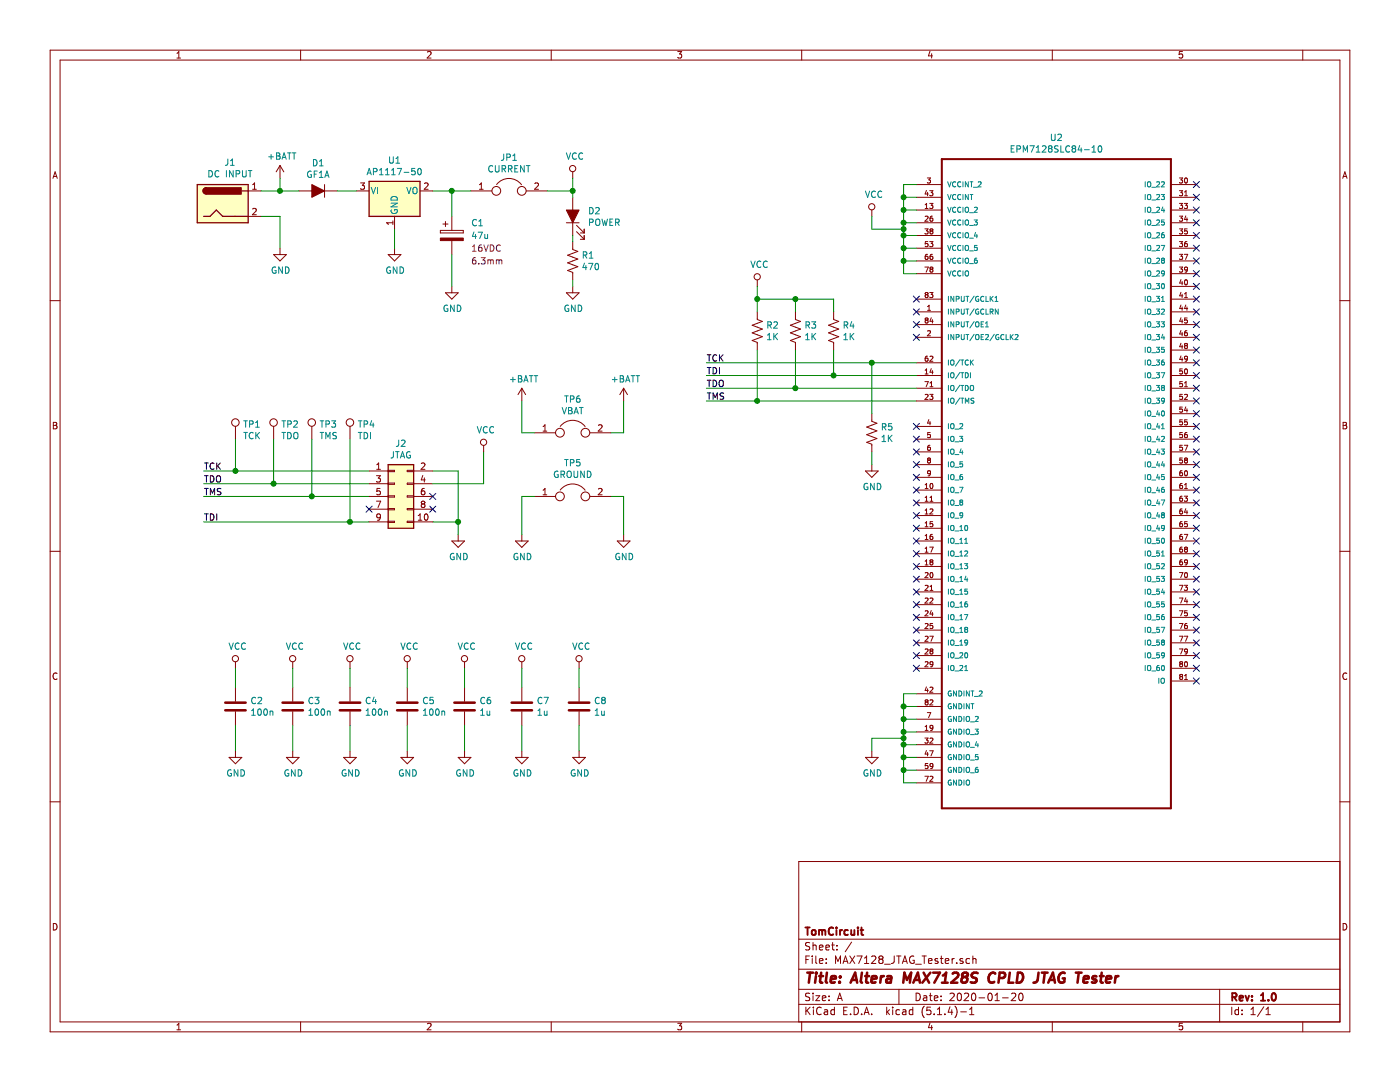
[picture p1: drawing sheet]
EESchema Schematic File Version 4
LIBS:MAX7128_JTAG_Tester-cache
EELAYER 30 0
EELAYER END
$Descr A 11000 8500
encoding utf-8
Sheet 1 1
Title "Altera MAX7128S CPLD JTAG Tester"
Date "2020-01-20"
Rev "1.0"
Comp "TomCircuit"
Comment1 ""
Comment2 ""
Comment3 ""
Comment4 ""
$EndDescr
$Comp
L EPM7128SLC84-10:EPM7128SLC84-10 U2
U 1 1
P 8300 3650
F 0 "U2" H 8300 6220 50  0000 C CNN
F 1 "EPM7128SLC84-10" H 8300 6129 50  0000 C CNN
F 2 "MAX7128_JTAG_Tester:284-5756-00-1102" H 8300 3650 50  0001 L BNN
F 3 "ALTERA" H 8300 3650 50  0001 L BNN
F 4 "PLCC-84" H 8300 3650 50  0001 L BNN "Field4"
F 5 "EPM7128SLC84-10" H 8300 3650 50  0001 L BNN "Field5"
F 6 "51R0528" H 8300 3650 50  0001 L BNN "Field6"
F 7 "1772141" H 8300 3650 50  0001 L BNN "Field7"
	1    8300 3650
	1    0    0    -1  
$EndComp
$Comp
L Connector_Generic:Conn_02x05_Odd_Even J2
U 1 1
P 3100 3900
F 0 "J2" H 3150 4317 50  0000 C CNN
F 1 "JTAG" H 3150 4226 50  0000 C CNN
F 2 "Connectors_Samtec:SDL-110-X-XX_2x05" H 3100 3900 50  0001 C CNN
F 3 "~" H 3100 3900 50  0001 C CNN
	1    3100 3900
	1    0    0    -1  
$EndComp
$Comp
L Device:LED_ALT D2
U 1 1
P 4500 1700
F 0 "D2" V 4539 1582 50  0000 R CNN
F 1 "POWER" V 4448 1582 50  0000 R CNN
F 2 "LEDs:LED_0805_HandSoldering" H 4500 1700 50  0001 C CNN
F 3 "~" H 4500 1700 50  0001 C CNN
	1    4500 1700
	0    -1   -1   0   
$EndComp
$Comp
L Device:R_US R5
U 1 1
P 6850 3400
F 0 "R5" H 6918 3446 50  0000 L CNN
F 1 "1K" H 6918 3355 50  0000 L CNN
F 2 "Resistors_SMD:R_0805_HandSoldering" V 6890 3390 50  0001 C CNN
F 3 "~" H 6850 3400 50  0001 C CNN
	1    6850 3400
	1    0    0    -1  
$EndComp
$Comp
L Device:C C2
U 1 1
P 1850 5550
F 0 "C2" H 1965 5596 50  0000 L CNN
F 1 "100n" H 1965 5505 50  0000 L CNN
F 2 "Capacitors_SMD:C_0603_HandSoldering" H 1888 5400 50  0001 C CNN
F 3 "~" H 1850 5550 50  0001 C CNN
	1    1850 5550
	1    0    0    -1  
$EndComp
$Comp
L Device:R_US R4
U 1 1
P 6550 2600
F 0 "R4" H 6618 2646 50  0000 L CNN
F 1 "1K" H 6618 2555 50  0000 L CNN
F 2 "Resistors_SMD:R_0805_HandSoldering" V 6590 2590 50  0001 C CNN
F 3 "~" H 6550 2600 50  0001 C CNN
	1    6550 2600
	1    0    0    -1  
$EndComp
$Comp
L Device:R_US R3
U 1 1
P 6250 2600
F 0 "R3" H 6318 2646 50  0000 L CNN
F 1 "1K" H 6318 2555 50  0000 L CNN
F 2 "Resistors_SMD:R_0805_HandSoldering" V 6290 2590 50  0001 C CNN
F 3 "~" H 6250 2600 50  0001 C CNN
	1    6250 2600
	1    0    0    -1  
$EndComp
$Comp
L Device:R_US R2
U 1 1
P 5950 2600
F 0 "R2" H 6018 2646 50  0000 L CNN
F 1 "1K" H 6018 2555 50  0000 L CNN
F 2 "Resistors_SMD:R_0805_HandSoldering" V 5990 2590 50  0001 C CNN
F 3 "~" H 5950 2600 50  0001 C CNN
	1    5950 2600
	1    0    0    -1  
$EndComp
Wire Wire Line
	7200 2850 6850 2850
Wire Wire Line
	6850 2850 6850 3250
Wire Wire Line
	7200 2950 6550 2950
Wire Wire Line
	6550 2950 6550 2750
Wire Wire Line
	7200 3050 6250 3050
Wire Wire Line
	6250 3050 6250 2750
Wire Wire Line
	7200 3150 5950 3150
Wire Wire Line
	5950 3150 5950 2750
Wire Wire Line
	6850 2850 5550 2850
Connection ~ 6850 2850
Wire Wire Line
	5550 2950 6550 2950
Connection ~ 6550 2950
Wire Wire Line
	6250 3050 5550 3050
Connection ~ 6250 3050
Wire Wire Line
	5950 3150 5550 3150
Connection ~ 5950 3150
$Comp
L power:GND #PWR014
U 1 1
P 6850 3650
F 0 "#PWR014" H 6850 3400 50  0001 C CNN
F 1 "GND" H 6855 3477 50  0000 C CNN
F 2 "" H 6850 3650 50  0001 C CNN
F 3 "" H 6850 3650 50  0001 C CNN
	1    6850 3650
	1    0    0    -1  
$EndComp
Wire Wire Line
	6850 3550 6850 3650
Wire Wire Line
	6550 2450 6550 2350
Wire Wire Line
	6550 2350 6250 2350
Wire Wire Line
	6250 2350 6250 2450
Wire Wire Line
	6250 2350 5950 2350
Wire Wire Line
	5950 2350 5950 2450
Connection ~ 6250 2350
Wire Wire Line
	5950 2350 5950 2250
Connection ~ 5950 2350
$Comp
L power:VCC #PWR05
U 1 1
P 5950 2250
F 0 "#PWR05" H 5950 2100 50  0001 C CNN
F 1 "VCC" H 5967 2423 50  0000 C CNN
F 2 "" H 5950 2250 50  0001 C CNN
F 3 "" H 5950 2250 50  0001 C CNN
	1    5950 2250
	1    0    0    -1  
$EndComp
Text Label 5550 2850 0    50   ~ 0
TCK
Text Label 5550 2950 0    50   ~ 0
TDI
Text Label 5550 3050 0    50   ~ 0
TDO
Text Label 5550 3150 0    50   ~ 0
TMS
$Comp
L Device:R_US R1
U 1 1
P 4500 2050
F 0 "R1" H 4568 2096 50  0000 L CNN
F 1 "470" H 4568 2005 50  0000 L CNN
F 2 "Resistors_SMD:R_0805_HandSoldering" V 4540 2040 50  0001 C CNN
F 3 "~" H 4500 2050 50  0001 C CNN
	1    4500 2050
	1    0    0    -1  
$EndComp
$Comp
L power:GND #PWR07
U 1 1
P 4500 2250
F 0 "#PWR07" H 4500 2000 50  0001 C CNN
F 1 "GND" H 4505 2077 50  0000 C CNN
F 2 "" H 4500 2250 50  0001 C CNN
F 3 "" H 4500 2250 50  0001 C CNN
	1    4500 2250
	1    0    0    -1  
$EndComp
Wire Wire Line
	4500 1850 4500 1900
$Comp
L power:VCC #PWR01
U 1 1
P 4500 1400
F 0 "#PWR01" H 4500 1250 50  0001 C CNN
F 1 "VCC" H 4517 1573 50  0000 C CNN
F 2 "" H 4500 1400 50  0001 C CNN
F 3 "" H 4500 1400 50  0001 C CNN
	1    4500 1400
	1    0    0    -1  
$EndComp
Wire Wire Line
	4500 2200 4500 2250
$Comp
L power:GND #PWR04
U 1 1
P 3100 1950
F 0 "#PWR04" H 3100 1700 50  0001 C CNN
F 1 "GND" H 3105 1777 50  0000 C CNN
F 2 "" H 3100 1950 50  0001 C CNN
F 3 "" H 3100 1950 50  0001 C CNN
	1    3100 1950
	1    0    0    -1  
$EndComp
Wire Wire Line
	6850 1800 6850 1700
$Comp
L power:VCC #PWR02
U 1 1
P 6850 1700
F 0 "#PWR02" H 6850 1550 50  0001 C CNN
F 1 "VCC" H 6867 1873 50  0000 C CNN
F 2 "" H 6850 1700 50  0001 C CNN
F 3 "" H 6850 1700 50  0001 C CNN
	1    6850 1700
	1    0    0    -1  
$EndComp
Wire Wire Line
	6850 1800 7100 1800
Wire Wire Line
	7100 1800 7100 1850
Wire Wire Line
	7100 2150 7200 2150
Wire Wire Line
	7200 1450 7100 1450
Wire Wire Line
	7100 1450 7100 1550
Connection ~ 7100 1800
Wire Wire Line
	7200 1550 7100 1550
Connection ~ 7100 1550
Wire Wire Line
	7100 1550 7100 1650
Wire Wire Line
	7200 1650 7100 1650
Connection ~ 7100 1650
Wire Wire Line
	7100 1650 7100 1750
Wire Wire Line
	7200 1750 7100 1750
Connection ~ 7100 1750
Wire Wire Line
	7100 1750 7100 1800
Wire Wire Line
	7200 1850 7100 1850
Connection ~ 7100 1850
Wire Wire Line
	7100 1850 7100 1950
Wire Wire Line
	7200 1950 7100 1950
Connection ~ 7100 1950
Wire Wire Line
	7100 1950 7100 2050
Wire Wire Line
	7200 2050 7100 2050
Connection ~ 7100 2050
Wire Wire Line
	7100 2050 7100 2150
$Comp
L power:GND #PWR023
U 1 1
P 6850 5900
F 0 "#PWR023" H 6850 5650 50  0001 C CNN
F 1 "GND" H 6855 5727 50  0000 C CNN
F 2 "" H 6850 5900 50  0001 C CNN
F 3 "" H 6850 5900 50  0001 C CNN
	1    6850 5900
	1    0    0    -1  
$EndComp
Wire Wire Line
	7200 5450 7100 5450
Wire Wire Line
	7100 5450 7100 5550
Wire Wire Line
	7100 6150 7200 6150
Wire Wire Line
	6850 5900 6850 5800
Wire Wire Line
	6850 5800 7100 5800
Connection ~ 7100 5800
Wire Wire Line
	7100 5800 7100 5850
Wire Wire Line
	7200 5550 7100 5550
Connection ~ 7100 5550
Wire Wire Line
	7100 5550 7100 5650
Wire Wire Line
	7200 5650 7100 5650
Connection ~ 7100 5650
Wire Wire Line
	7100 5650 7100 5750
Wire Wire Line
	7200 5750 7100 5750
Wire Wire Line
	7100 5750 7100 5800
Connection ~ 7100 5750
Wire Wire Line
	7200 5850 7100 5850
Connection ~ 7100 5850
Wire Wire Line
	7100 5850 7100 5950
Wire Wire Line
	7200 5950 7100 5950
Connection ~ 7100 5950
Wire Wire Line
	7100 5950 7100 6050
Wire Wire Line
	7200 6050 7100 6050
Connection ~ 7100 6050
Wire Wire Line
	7100 6050 7100 6150
$Comp
L power:VCC #PWR021
U 1 1
P 3800 3550
F 0 "#PWR021" H 3800 3400 50  0001 C CNN
F 1 "VCC" H 3817 3723 50  0000 C CNN
F 2 "" H 3800 3550 50  0001 C CNN
F 3 "" H 3800 3550 50  0001 C CNN
	1    3800 3550
	1    0    0    -1  
$EndComp
Wire Wire Line
	3800 3800 3800 3550
Wire Wire Line
	3400 3800 3800 3800
Wire Wire Line
	3400 3700 3600 3700
Wire Wire Line
	3600 3700 3600 4100
Wire Wire Line
	3600 4100 3400 4100
$Comp
L power:GND #PWR022
U 1 1
P 3600 4200
F 0 "#PWR022" H 3600 3950 50  0001 C CNN
F 1 "GND" H 3605 4027 50  0000 C CNN
F 2 "" H 3600 4200 50  0001 C CNN
F 3 "" H 3600 4200 50  0001 C CNN
	1    3600 4200
	1    0    0    -1  
$EndComp
Wire Wire Line
	3600 4100 3600 4200
Connection ~ 3600 4100
NoConn ~ 3400 3900
NoConn ~ 3400 4000
NoConn ~ 2900 4000
Wire Wire Line
	2900 3700 1850 3700
Wire Wire Line
	2900 3800 2150 3800
Wire Wire Line
	2900 3900 2450 3900
Wire Wire Line
	2900 4100 2750 4100
Text Label 1600 3700 0    50   ~ 0
TCK
Text Label 1600 3800 0    50   ~ 0
TDO
Text Label 1600 3900 0    50   ~ 0
TMS
Text Label 1600 4100 0    50   ~ 0
TDI
$Comp
L Regulator_Linear:AP1117-50 U1
U 1 1
P 3100 1500
F 0 "U1" H 3100 1742 50  0000 C CNN
F 1 "AP1117-50" H 3100 1651 50  0000 C CNN
F 2 "TO_SOT_Packages_SMD:SOT-223-3_TabPin2" H 3100 1700 50  0001 C CNN
F 3 "http://www.diodes.com/datasheets/AP1117.pdf" H 3200 1250 50  0001 C CNN
	1    3100 1500
	1    0    0    -1  
$EndComp
Wire Wire Line
	3100 1800 3100 1950
Wire Wire Line
	4500 1400 4500 1500
Connection ~ 4500 1500
Wire Wire Line
	4500 1500 4500 1550
$Comp
L Device:CP C1
U 1 1
P 3550 1850
F 0 "C1" H 3700 1950 50  0000 L CNN
F 1 "47u" H 3700 1850 50  0000 L CNN
F 2 "Capacitors_SMD:CP_Elec_6.3x4.5" H 3588 1700 50  0001 C CNN
F 3 "~" H 3550 1850 50  0001 C CNN
F 4 "16VDC" H 3700 1750 50  0000 L CNN "Voltage"
F 5 "6.3mm" H 3700 1650 50  0000 L CNN "Case"
	1    3550 1850
	1    0    0    -1  
$EndComp
$Comp
L power:GND #PWR06
U 1 1
P 3550 2250
F 0 "#PWR06" H 3550 2000 50  0001 C CNN
F 1 "GND" H 3555 2077 50  0000 C CNN
F 2 "" H 3550 2250 50  0001 C CNN
F 3 "" H 3550 2250 50  0001 C CNN
	1    3550 2250
	1    0    0    -1  
$EndComp
Wire Wire Line
	3550 2000 3550 2250
Wire Wire Line
	3550 1700 3550 1500
Wire Wire Line
	3400 1500 3550 1500
Wire Wire Line
	4300 1500 4500 1500
$Comp
L Device:Jumper JP1
U 1 1
P 4000 1500
F 0 "JP1" H 4000 1764 50  0000 C CNN
F 1 "CURRENT" H 4000 1673 50  0000 C CNN
F 2 "Pin_Headers:Pin_Header_Straight_1x02_Pitch2.54mm" H 4000 1500 50  0001 C CNN
F 3 "~" H 4000 1500 50  0001 C CNN
	1    4000 1500
	1    0    0    -1  
$EndComp
Connection ~ 3550 1500
Wire Wire Line
	3550 1500 3700 1500
$Comp
L Connector:Barrel_Jack J1
U 1 1
P 1750 1600
F 0 "J1" H 1807 1925 50  0000 C CNN
F 1 "DC INPUT" H 1807 1834 50  0000 C CNN
F 2 "Connectors:Barrel_Jack_CUI_PJ-102AH" H 1800 1560 50  0001 C CNN
F 3 "~" H 1800 1560 50  0001 C CNN
	1    1750 1600
	1    0    0    -1  
$EndComp
$Comp
L Device:D_ALT D1
U 1 1
P 2500 1500
F 0 "D1" H 2500 1284 50  0000 C CNN
F 1 "GF1A" H 2500 1375 50  0000 C CNN
F 2 "Diodes_SMD:D_SMA_Handsoldering" H 2500 1500 50  0001 C CNN
F 3 "~" H 2500 1500 50  0001 C CNN
	1    2500 1500
	-1   0    0    1   
$EndComp
Wire Wire Line
	2050 1500 2200 1500
$Comp
L power:GND #PWR03
U 1 1
P 2200 1950
F 0 "#PWR03" H 2200 1700 50  0001 C CNN
F 1 "GND" H 2205 1777 50  0000 C CNN
F 2 "" H 2200 1950 50  0001 C CNN
F 3 "" H 2200 1950 50  0001 C CNN
	1    2200 1950
	1    0    0    -1  
$EndComp
Wire Wire Line
	2200 1700 2200 1950
Wire Wire Line
	2050 1700 2200 1700
Wire Wire Line
	2650 1500 2800 1500
$Comp
L power:VCC #PWR08
U 1 1
P 1850 5250
F 0 "#PWR08" H 1850 5100 50  0001 C CNN
F 1 "VCC" H 1867 5423 50  0000 C CNN
F 2 "" H 1850 5250 50  0001 C CNN
F 3 "" H 1850 5250 50  0001 C CNN
	1    1850 5250
	1    0    0    -1  
$EndComp
Wire Wire Line
	1850 5400 1850 5250
$Comp
L power:GND #PWR015
U 1 1
P 1850 5900
F 0 "#PWR015" H 1850 5650 50  0001 C CNN
F 1 "GND" H 1855 5727 50  0000 C CNN
F 2 "" H 1850 5900 50  0001 C CNN
F 3 "" H 1850 5900 50  0001 C CNN
	1    1850 5900
	1    0    0    -1  
$EndComp
Wire Wire Line
	1850 5700 1850 5900
$Comp
L Device:C C3
U 1 1
P 2300 5550
F 0 "C3" H 2415 5596 50  0000 L CNN
F 1 "100n" H 2415 5505 50  0000 L CNN
F 2 "Capacitors_SMD:C_0603_HandSoldering" H 2338 5400 50  0001 C CNN
F 3 "~" H 2300 5550 50  0001 C CNN
	1    2300 5550
	1    0    0    -1  
$EndComp
$Comp
L power:VCC #PWR09
U 1 1
P 2300 5250
F 0 "#PWR09" H 2300 5100 50  0001 C CNN
F 1 "VCC" H 2317 5423 50  0000 C CNN
F 2 "" H 2300 5250 50  0001 C CNN
F 3 "" H 2300 5250 50  0001 C CNN
	1    2300 5250
	1    0    0    -1  
$EndComp
Wire Wire Line
	2300 5400 2300 5250
$Comp
L power:GND #PWR016
U 1 1
P 2300 5900
F 0 "#PWR016" H 2300 5650 50  0001 C CNN
F 1 "GND" H 2305 5727 50  0000 C CNN
F 2 "" H 2300 5900 50  0001 C CNN
F 3 "" H 2300 5900 50  0001 C CNN
	1    2300 5900
	1    0    0    -1  
$EndComp
Wire Wire Line
	2300 5700 2300 5900
$Comp
L Device:C C4
U 1 1
P 2750 5550
F 0 "C4" H 2865 5596 50  0000 L CNN
F 1 "100n" H 2865 5505 50  0000 L CNN
F 2 "Capacitors_SMD:C_0603_HandSoldering" H 2788 5400 50  0001 C CNN
F 3 "~" H 2750 5550 50  0001 C CNN
	1    2750 5550
	1    0    0    -1  
$EndComp
$Comp
L power:VCC #PWR010
U 1 1
P 2750 5250
F 0 "#PWR010" H 2750 5100 50  0001 C CNN
F 1 "VCC" H 2767 5423 50  0000 C CNN
F 2 "" H 2750 5250 50  0001 C CNN
F 3 "" H 2750 5250 50  0001 C CNN
	1    2750 5250
	1    0    0    -1  
$EndComp
Wire Wire Line
	2750 5400 2750 5250
$Comp
L power:GND #PWR017
U 1 1
P 2750 5900
F 0 "#PWR017" H 2750 5650 50  0001 C CNN
F 1 "GND" H 2755 5727 50  0000 C CNN
F 2 "" H 2750 5900 50  0001 C CNN
F 3 "" H 2750 5900 50  0001 C CNN
	1    2750 5900
	1    0    0    -1  
$EndComp
Wire Wire Line
	2750 5700 2750 5900
$Comp
L Device:C C5
U 1 1
P 3200 5550
F 0 "C5" H 3315 5596 50  0000 L CNN
F 1 "100n" H 3315 5505 50  0000 L CNN
F 2 "Capacitors_SMD:C_0603_HandSoldering" H 3238 5400 50  0001 C CNN
F 3 "~" H 3200 5550 50  0001 C CNN
	1    3200 5550
	1    0    0    -1  
$EndComp
$Comp
L power:VCC #PWR011
U 1 1
P 3200 5250
F 0 "#PWR011" H 3200 5100 50  0001 C CNN
F 1 "VCC" H 3217 5423 50  0000 C CNN
F 2 "" H 3200 5250 50  0001 C CNN
F 3 "" H 3200 5250 50  0001 C CNN
	1    3200 5250
	1    0    0    -1  
$EndComp
Wire Wire Line
	3200 5400 3200 5250
$Comp
L power:GND #PWR018
U 1 1
P 3200 5900
F 0 "#PWR018" H 3200 5650 50  0001 C CNN
F 1 "GND" H 3205 5727 50  0000 C CNN
F 2 "" H 3200 5900 50  0001 C CNN
F 3 "" H 3200 5900 50  0001 C CNN
	1    3200 5900
	1    0    0    -1  
$EndComp
Wire Wire Line
	3200 5700 3200 5900
$Comp
L Device:C C6
U 1 1
P 3650 5550
F 0 "C6" H 3765 5596 50  0000 L CNN
F 1 "1u" H 3765 5505 50  0000 L CNN
F 2 "Capacitors_SMD:C_0603_HandSoldering" H 3688 5400 50  0001 C CNN
F 3 "~" H 3650 5550 50  0001 C CNN
	1    3650 5550
	1    0    0    -1  
$EndComp
$Comp
L power:VCC #PWR012
U 1 1
P 3650 5250
F 0 "#PWR012" H 3650 5100 50  0001 C CNN
F 1 "VCC" H 3667 5423 50  0000 C CNN
F 2 "" H 3650 5250 50  0001 C CNN
F 3 "" H 3650 5250 50  0001 C CNN
	1    3650 5250
	1    0    0    -1  
$EndComp
Wire Wire Line
	3650 5400 3650 5250
$Comp
L power:GND #PWR019
U 1 1
P 3650 5900
F 0 "#PWR019" H 3650 5650 50  0001 C CNN
F 1 "GND" H 3655 5727 50  0000 C CNN
F 2 "" H 3650 5900 50  0001 C CNN
F 3 "" H 3650 5900 50  0001 C CNN
	1    3650 5900
	1    0    0    -1  
$EndComp
Wire Wire Line
	3650 5700 3650 5900
$Comp
L Device:C C7
U 1 1
P 4100 5550
F 0 "C7" H 4215 5596 50  0000 L CNN
F 1 "1u" H 4215 5505 50  0000 L CNN
F 2 "Capacitors_SMD:C_0603_HandSoldering" H 4138 5400 50  0001 C CNN
F 3 "~" H 4100 5550 50  0001 C CNN
	1    4100 5550
	1    0    0    -1  
$EndComp
$Comp
L power:VCC #PWR013
U 1 1
P 4100 5250
F 0 "#PWR013" H 4100 5100 50  0001 C CNN
F 1 "VCC" H 4117 5423 50  0000 C CNN
F 2 "" H 4100 5250 50  0001 C CNN
F 3 "" H 4100 5250 50  0001 C CNN
	1    4100 5250
	1    0    0    -1  
$EndComp
Wire Wire Line
	4100 5400 4100 5250
$Comp
L power:GND #PWR020
U 1 1
P 4100 5900
F 0 "#PWR020" H 4100 5650 50  0001 C CNN
F 1 "GND" H 4105 5727 50  0000 C CNN
F 2 "" H 4100 5900 50  0001 C CNN
F 3 "" H 4100 5900 50  0001 C CNN
	1    4100 5900
	1    0    0    -1  
$EndComp
Wire Wire Line
	4100 5700 4100 5900
NoConn ~ 7200 2350
NoConn ~ 7200 2450
NoConn ~ 7200 2550
NoConn ~ 7200 2650
NoConn ~ 9400 1450
NoConn ~ 9400 1550
NoConn ~ 9400 1650
NoConn ~ 9400 1750
NoConn ~ 9400 1850
NoConn ~ 9400 1950
NoConn ~ 9400 2050
NoConn ~ 9400 2150
NoConn ~ 9400 2250
NoConn ~ 9400 2350
NoConn ~ 9400 2450
NoConn ~ 9400 2550
NoConn ~ 9400 2650
NoConn ~ 9400 2750
NoConn ~ 9400 2850
NoConn ~ 9400 2950
NoConn ~ 9400 3050
NoConn ~ 9400 3150
NoConn ~ 9400 3250
NoConn ~ 9400 3350
NoConn ~ 9400 3450
NoConn ~ 9400 3550
NoConn ~ 9400 3650
NoConn ~ 9400 3750
NoConn ~ 9400 3850
NoConn ~ 9400 3950
NoConn ~ 9400 4050
NoConn ~ 9400 4150
NoConn ~ 9400 4250
NoConn ~ 9400 4350
NoConn ~ 9400 4450
NoConn ~ 9400 4550
NoConn ~ 9400 4650
NoConn ~ 9400 4750
NoConn ~ 9400 4850
NoConn ~ 9400 4950
NoConn ~ 9400 5050
NoConn ~ 9400 5150
NoConn ~ 9400 5250
NoConn ~ 9400 5350
NoConn ~ 7200 3350
NoConn ~ 7200 3450
NoConn ~ 7200 3550
NoConn ~ 7200 3650
NoConn ~ 7200 3750
NoConn ~ 7200 3850
NoConn ~ 7200 3950
NoConn ~ 7200 4050
NoConn ~ 7200 4150
NoConn ~ 7200 4250
NoConn ~ 7200 4350
NoConn ~ 7200 4450
NoConn ~ 7200 4550
NoConn ~ 7200 4650
NoConn ~ 7200 4750
NoConn ~ 7200 4850
NoConn ~ 7200 4950
NoConn ~ 7200 5050
NoConn ~ 7200 5150
NoConn ~ 7200 5250
$Comp
L Device:C C8
U 1 1
P 4550 5550
F 0 "C8" H 4665 5596 50  0000 L CNN
F 1 "1u" H 4665 5505 50  0000 L CNN
F 2 "Capacitors_SMD:C_0603_HandSoldering" H 4588 5400 50  0001 C CNN
F 3 "~" H 4550 5550 50  0001 C CNN
	1    4550 5550
	1    0    0    -1  
$EndComp
$Comp
L power:VCC #PWR0101
U 1 1
P 4550 5250
F 0 "#PWR0101" H 4550 5100 50  0001 C CNN
F 1 "VCC" H 4567 5423 50  0000 C CNN
F 2 "" H 4550 5250 50  0001 C CNN
F 3 "" H 4550 5250 50  0001 C CNN
	1    4550 5250
	1    0    0    -1  
$EndComp
Wire Wire Line
	4550 5400 4550 5250
$Comp
L power:GND #PWR0102
U 1 1
P 4550 5900
F 0 "#PWR0102" H 4550 5650 50  0001 C CNN
F 1 "GND" H 4555 5727 50  0000 C CNN
F 2 "" H 4550 5900 50  0001 C CNN
F 3 "" H 4550 5900 50  0001 C CNN
	1    4550 5900
	1    0    0    -1  
$EndComp
Wire Wire Line
	4550 5700 4550 5900
$Comp
L Device:Jumper TP5
U 1 1
P 4500 3900
F 0 "TP5" H 4500 4164 50  0000 C CNN
F 1 "GROUND" H 4500 4073 50  0000 C CNN
F 2 "Pin_Headers:Pin_Header_Straight_1x02_Pitch2.54mm" H 4500 3900 50  0001 C CNN
F 3 "~" H 4500 3900 50  0001 C CNN
	1    4500 3900
	1    0    0    -1  
$EndComp
$Comp
L power:GND #PWR026
U 1 1
P 4100 4200
F 0 "#PWR026" H 4100 3950 50  0001 C CNN
F 1 "GND" H 4105 4027 50  0000 C CNN
F 2 "" H 4100 4200 50  0001 C CNN
F 3 "" H 4100 4200 50  0001 C CNN
	1    4100 4200
	1    0    0    -1  
$EndComp
$Comp
L power:GND #PWR027
U 1 1
P 4900 4200
F 0 "#PWR027" H 4900 3950 50  0001 C CNN
F 1 "GND" H 4905 4027 50  0000 C CNN
F 2 "" H 4900 4200 50  0001 C CNN
F 3 "" H 4900 4200 50  0001 C CNN
	1    4900 4200
	1    0    0    -1  
$EndComp
Wire Wire Line
	4900 4200 4900 3900
Wire Wire Line
	4900 3900 4800 3900
Wire Wire Line
	4200 3900 4100 3900
Wire Wire Line
	4100 3900 4100 4200
$Comp
L Connector:TestPoint TP1
U 1 1
P 1850 3450
F 0 "TP1" H 1908 3568 50  0000 L CNN
F 1 "TCK" H 1908 3477 50  0000 L CNN
F 2 "Measurement_Points:Measurement_Point_Square-SMD-Pad_Big" H 2050 3450 50  0001 C CNN
F 3 "~" H 2050 3450 50  0001 C CNN
	1    1850 3450
	1    0    0    -1  
$EndComp
$Comp
L Connector:TestPoint TP2
U 1 1
P 2150 3450
F 0 "TP2" H 2208 3568 50  0000 L CNN
F 1 "TDO" H 2208 3477 50  0000 L CNN
F 2 "Measurement_Points:Measurement_Point_Square-SMD-Pad_Big" H 2350 3450 50  0001 C CNN
F 3 "~" H 2350 3450 50  0001 C CNN
	1    2150 3450
	1    0    0    -1  
$EndComp
$Comp
L Connector:TestPoint TP3
U 1 1
P 2450 3450
F 0 "TP3" H 2508 3568 50  0000 L CNN
F 1 "TMS" H 2508 3477 50  0000 L CNN
F 2 "Measurement_Points:Measurement_Point_Square-SMD-Pad_Big" H 2650 3450 50  0001 C CNN
F 3 "~" H 2650 3450 50  0001 C CNN
	1    2450 3450
	1    0    0    -1  
$EndComp
$Comp
L Connector:TestPoint TP4
U 1 1
P 2750 3450
F 0 "TP4" H 2808 3568 50  0000 L CNN
F 1 "TDI" H 2808 3477 50  0000 L CNN
F 2 "Measurement_Points:Measurement_Point_Square-SMD-Pad_Big" H 2950 3450 50  0001 C CNN
F 3 "~" H 2950 3450 50  0001 C CNN
	1    2750 3450
	1    0    0    -1  
$EndComp
Wire Wire Line
	2750 3450 2750 4100
Connection ~ 2750 4100
Wire Wire Line
	2750 4100 1600 4100
Wire Wire Line
	2450 3450 2450 3900
Connection ~ 2450 3900
Wire Wire Line
	1850 3450 1850 3700
Connection ~ 1850 3700
Wire Wire Line
	1850 3700 1600 3700
Wire Wire Line
	1600 3900 2450 3900
Wire Wire Line
	2150 3450 2150 3800
Connection ~ 2150 3800
Wire Wire Line
	2150 3800 1600 3800
$Comp
L Device:Jumper TP6
U 1 1
P 4500 3400
F 0 "TP6" H 4500 3664 50  0000 C CNN
F 1 "VBAT" H 4500 3573 50  0000 C CNN
F 2 "Pin_Headers:Pin_Header_Straight_1x02_Pitch2.54mm" H 4500 3400 50  0001 C CNN
F 3 "~" H 4500 3400 50  0001 C CNN
	1    4500 3400
	1    0    0    -1  
$EndComp
Wire Wire Line
	4100 3400 4100 3150
Wire Wire Line
	4900 3400 4900 3150
Wire Wire Line
	4900 3400 4800 3400
Wire Wire Line
	4200 3400 4100 3400
$Comp
L power:+BATT #PWR?
U 1 1
P 2200 1400
F 0 "#PWR?" H 2200 1250 50  0001 C CNN
F 1 "+BATT" H 2215 1573 50  0000 C CNN
F 2 "" H 2200 1400 50  0001 C CNN
F 3 "" H 2200 1400 50  0001 C CNN
	1    2200 1400
	1    0    0    -1  
$EndComp
Wire Wire Line
	2200 1400 2200 1500
Connection ~ 2200 1500
Wire Wire Line
	2200 1500 2350 1500
$Comp
L power:+BATT #PWR?
U 1 1
P 4100 3150
F 0 "#PWR?" H 4100 3000 50  0001 C CNN
F 1 "+BATT" H 4115 3323 50  0000 C CNN
F 2 "" H 4100 3150 50  0001 C CNN
F 3 "" H 4100 3150 50  0001 C CNN
	1    4100 3150
	1    0    0    -1  
$EndComp
$Comp
L power:+BATT #PWR?
U 1 1
P 4900 3150
F 0 "#PWR?" H 4900 3000 50  0001 C CNN
F 1 "+BATT" H 4915 3323 50  0000 C CNN
F 2 "" H 4900 3150 50  0001 C CNN
F 3 "" H 4900 3150 50  0001 C CNN
	1    4900 3150
	1    0    0    -1  
$EndComp
$EndSCHEMATC
